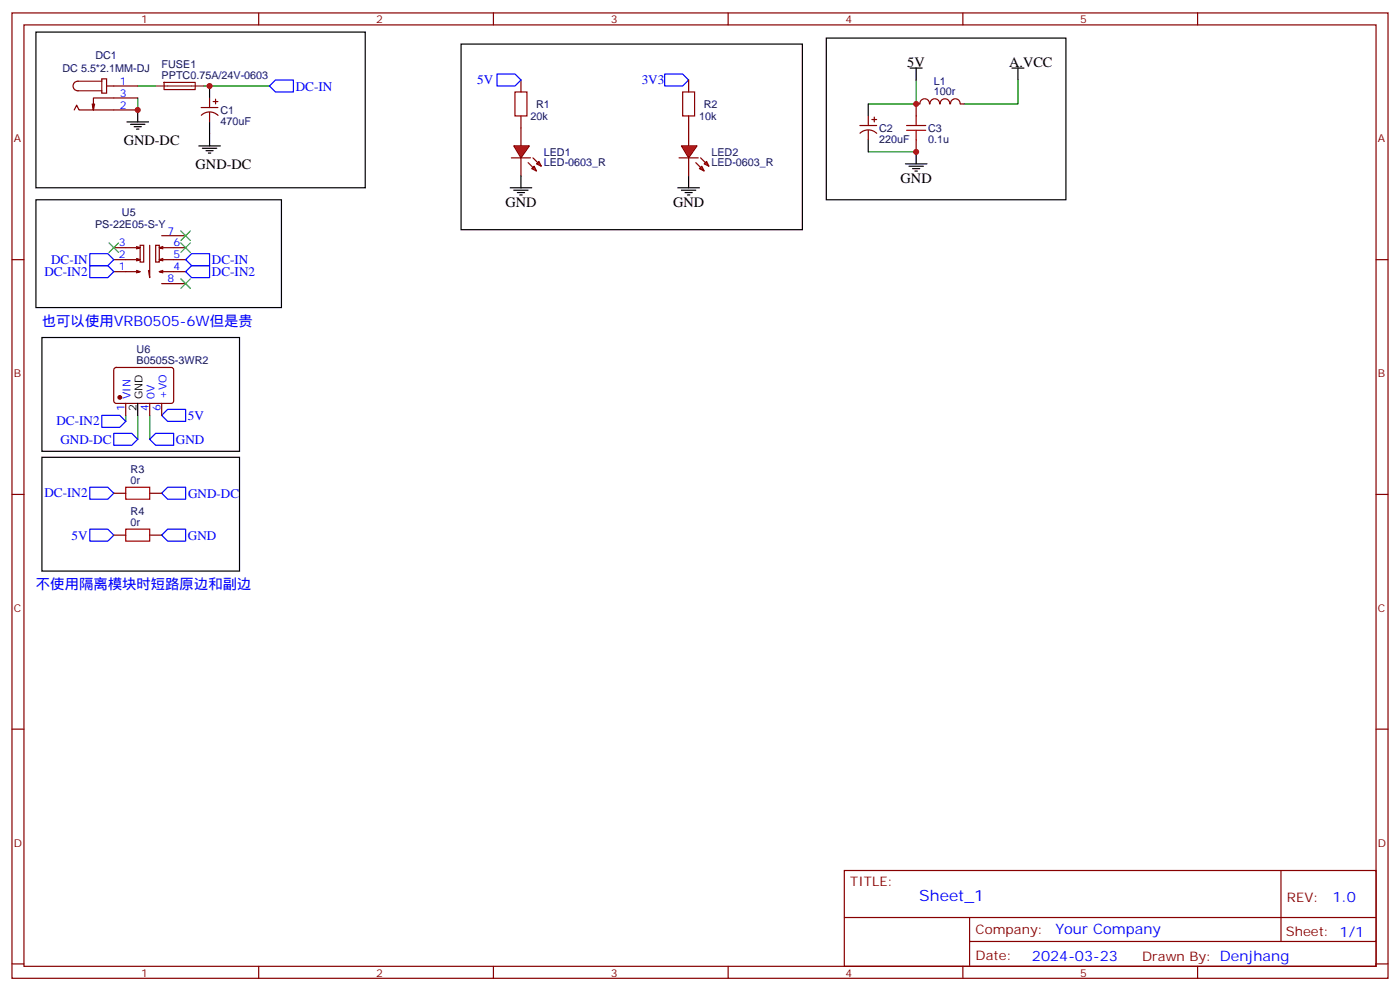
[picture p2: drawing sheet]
<svg xmlns="http://www.w3.org/2000/svg" width="412mm" height="292mm" viewBox="0 0 412 292" stroke-linecap="round" stroke-linejoin="round" font-family="sans-serif">
<g fill="none" stroke="#870000" stroke-width=".35">
<path d="M3.5 3.8h405.4v284.3h-405.4zM7.1 7.3h398.2v277.3h-398.2zM76.2 3.8v3.5M145.3 3.8v3.5M214.5 3.8v3.5M283.6 3.8v3.5M352.8 3.8v3.5M48.3 24.3h9.2v2.1h-9.1zM59.3 31.7h4.9M59.3 34a3.5 3.5 0 0 1 4.9 0M61.7 28.9v2.8M61.7 33.1v2.8"/>
<path d="M62.8 29.9h1.4M63.5 29.2v1.4M3.5 76.5h3.6M405.3 76.5h3.6M33.7 108.4l.5-.2 16.5 .1 .5 .6-.1 9.5-.7 .4-16.5-.1-.4-.6v-9.2zM37 118.8v3.5M44.1 118.8v3.5M47.6 118.8v3.5M3.5 145.6h3.6M405.3 145.6h3.6M3.5 214.8h3.6M405.3 214.8h3.6"/>
<path d="M248.7 256.4h156.6v28.2h-156.6zM377.3 256.4v20.9M248.7 270.2h156.5M285.6 277.3h119.6M285.6 270.2v14.2M3.5 283.9h3.6M76.2 284.6v3.5M145.3 284.6v3.5M214.5 284.6v3.5M283.6 284.6v3.5M352.8 284.6v3.5M405.3 283.9h3.6"/>
</g>
<path d="M81.1 23.6h5.3v3.5h-5.3l-1.7-1.8zM30 122.3h5.3l1.7 1.8-1.7 1.8h-5.3zM33.5 127.6h5.3l1.8 1.8-1.8 1.8h-5.3zM44.1 129.4l1.8-1.8h5.3v3.6h-5.3zM47.6 122.3l1.8-1.7h5.3v3.5h-5.3z" fill="none" stroke="#00f" stroke-width=".35"/>
<path d="M40.6 25.3h5.3M40.6 28.9v3.5M60 25.3h19.4M37 122.3v1.8M40.6 122.3v7.1M44.1 122.3v7.1" fill="none" stroke="#008700" stroke-width=".35"/>
<circle cx="35.3" cy="117.1" r=".53" fill="#870000" stroke="#870000" stroke-width=".35"/>
<g fill="none" stroke="#000" stroke-width=".35">
<path d="M10.6 9.5h97v45.8h-97zM37.4 35.9h6.3M38.5 36.6h4.2M39.5 37.3h2.1M40.2 38h.7M40.6 32.4v3.5M61.7 25.3v3.6M61.7 35.9v7.1M58.6 43h6.3M59.6 43.7h4.3M60.7 44.4h2.1M61.4 45.1h.7"/>
<path d="M12.3 99.4h58.3v33.5h-58.3zM40.6 118.8v3.5"/>
</g>
<path d="M45.9 25.3h14.1" fill="none" stroke="#8c2424" stroke-width=".35"/>
<g fill="#f00" stroke="#870000" stroke-width=".35">
<path d="M151.3 43h4.6l-2.4 3.5z"/>
<path d="M150.6 46.5h5.7z"/>
</g>
<g fill="#870000" stroke="#870000" stroke-width=".35">
<path d="M157 46.5l1.4 1.4z"/>
<path d="M155.6 47.9l1.4 1.4z"/>
</g>
<g fill="#f00" stroke="#870000" stroke-width=".35">
<path d="M158 48.3l.7-.7 .8 1.4z"/>
<path d="M156.6 49.7l.7-.7 .7 1.4z"/>
</g>
<path d="M153.5 23.6v3.5M153.5 34.1v8.9M202.8 23.6v3.5M202.8 34.1v3.6M153.5 46.5v5.3" fill="none" stroke="#870000" stroke-width=".35"/>
<path d="M150.3 55.3h6.3M151.3 56h4.3M152.4 56.7h2.1M153.1 57.4h.7M153.5 51.8v3.5M199.7 55.3h6.3M200.7 56h4.3M201.8 56.7h2.1M202.5 57.4h.7M202.8 51.8v3.5" fill="none" stroke="#000" stroke-width=".35"/>
<path d="M151.7 27.1h3.5v7h-3.5zM201.1 27.1h3.5v7h-3.5z" fill="none" stroke="#a10000" stroke-width=".35"/>
<path d="M146.4 21.8h5.3l1.8 1.8-1.8 1.7h-5.3zM195.8 21.8h5.3l1.7 1.8-1.7 1.7h-5.3z" fill="none" stroke="#00f" stroke-width=".35"/>
<g fill="#f00" stroke="#870000" stroke-width=".35">
<path d="M200.7 43h4.6l-2.5 3.5z"/>
<path d="M200 46.5h5.7z"/>
</g>
<g fill="#870000" stroke="#870000" stroke-width=".35">
<path d="M206.4 46.5l1.4 1.4z"/>
<path d="M205 47.9l1.4 1.4z"/>
</g>
<g fill="#f00" stroke="#870000" stroke-width=".35">
<path d="M207.4 48.3l.7-.7 .7 1.4z"/>
<path d="M206 49.7l.7-.7 .7 1.4z"/>
</g>
<g fill="none" stroke="#870000" stroke-width=".35">
<path d="M21.9 32.4l.7-1.4 .7 1.4h17.3M27.9 30.6l-.4 1.8M30 23.2h1.4v4.2h-1.4zM30 23.9h-7.1a1.41 1.41 0 0 0-1.4 1.4 1.41 1.41 0 0 0 1.4 1.4h7.1M31.4 25.3h9.2M40.6 28.9h-13.1v3.5l-.3-1.8M202.8 37.7v5.3M253.3 37h4.9M253.3 39.2a3.5 3.5 0 0 1 4.9 .1M255.8 34.1v2.9M255.8 38.4v2.8M256.8 35.2h1.4"/>
<path d="M257.5 34.5v1.4M270.9 30.6h-1v3.5M271 30.6a1.41 1.41 0 0 1 1.4-1.5 1.41 1.41 0 0 1 1.4 1.5M274 30.6a1.41 1.41 0 0 1 1.4-1.5 1.41 1.41 0 0 1 1.4 1.5M277 30.6a1.41 1.41 0 0 1 1.4-1.5 1.41 1.41 0 0 1 1.4 1.5M280 30.6a1.41 1.41 0 0 1 1.4-1.5 1.41 1.41 0 0 1 1.4 1.5M282.9 30.6h1.1M202.8 46.5v5.3M269.9 41.2v3.5M33.5 73h7.8l-1.1 .3M33.5 76.5h7.8l-1.1 .3M40.2 72.6l1.1 .4"/>
<path d="M40.2 76.1l1.1 .4M40.2 79.7l1.1 .3M41.3 72.2h1v5h-1zM44.1 72.2v9.6l-.4-2.1M45.9 72.2h1v5h-1zM47.6 69.4h7.1M48 72.6l-1.1 .4M48 76.1l-1.1 .4M48 79.7l-1.1 .3M54.7 73h-7.8l1.1 .3M54.7 76.5h-7.8l1.1 .3M33.5 80h7.8l-1.1 .4"/>
<path d="M47.6 83.5h7.1M54.7 80h-7.8l1.1 .4M33.5 145.3h3.5M33.5 157.6h3.5M44.1 145.3h3.5M44.1 157.6h3.5"/>
</g>
<path d="M32.1 71.5l2.8 2.9M34.9 71.5l-2.8 2.9M53.3 68l2.8 2.8M53.3 71.5l2.8 2.9M56.1 68l-2.8 2.8M56.1 71.5l-2.8 2.9M53.3 82.1l2.8 2.8M56.1 82.1l-2.8 2.8" fill="none" stroke="#3c3" stroke-width=".35"/>
<path d="M26.5 74.7h5.2l1.8 1.8-1.8 1.7h-5.2zM26.5 78.2h5.2l1.8 1.8-1.8 1.8h-5.2zM54.7 76.5l1.7-1.8h5.3v3.5h-5.3zM56.4 78.2h5.3v3.6h-5.3l-1.7-1.8zM26.5 143.5h5.2l1.8 1.8-1.8 1.7h-5.2zM26.5 155.9h5.2l1.8 1.7-1.8 1.8h-5.2zM47.6 157.6l1.8-1.7h5.3v3.5h-5.3zM49.4 143.5h5.3v3.5h-5.3l-1.8-1.7z" fill="none" stroke="#00f" stroke-width=".35"/>
<g fill="none" stroke="#000" stroke-width=".35">
<path d="M135.8 13h100.6v54.7h-100.6zM243.4 11.2h70.6v47.6h-70.6zM255.8 30.6v3.5M268.1 20h3.5M269.9 20v3.6M298.1 20h3.5M299.9 20v3.6M10.6 58.8h72.3v31.8h-72.3zM255.8 41.2v3.5M266.7 48.3h6.3M267.8 49h4.2M268.8 49.7h2.1"/>
<path d="M269.5 50.4h.7M269.9 44.7v3.6M12.3 134.7h58.3v33.5h-58.3z"/>
</g>
<path d="M269.9 23.6v7h-14.1M299.9 23.6v7h-15.9M255.8 44.7h14.1" fill="none" stroke="#008700" stroke-width=".35"/>
<path d="M267.1 38.4h5.6M267.1 37h5.6M269.9 34.1v2.9M269.9 38.4v2.8M37 143.5h7.1v3.5h-7.1zM37 155.9h7.1v3.5h-7.1z" fill="none" stroke="#a10000" stroke-width=".35"/>
<g fill="#c00">
<circle cx="61.7" cy="25.3" r=".88"/>
<circle cx="269.9" cy="30.6" r=".88"/>
<circle cx="269.9" cy="44.7" r=".88"/>
<circle cx="40.6" cy="32.4" r=".88"/>
</g>
<text font-size="4.6" fill="#00f" x="270.8" y="265.4">Sheet_1</text>
<g font-size="4.2">
<text x="267.3" y="19.7">5V</text>
<text x="297.2" y="19.7">A.VCC</text>
<text x="36.5" y="42.6">GND-DC</text>
<text x="57.6" y="49.7">GND-DC</text>
<text x="265.3" y="53.9">GND</text>
<text x="148.9" y="61">GND</text>
<text x="198.3" y="61">GND</text>
</g>
<g font-size="4.2" fill="#00f">
<text x="12.3" y="95.9">也可以使用VRB0505-6W但是贵</text>
<text x="10.6" y="173.5">不使用隔离模块时短路原边和副边</text>
<text x="392.5" y="265.7">1.0</text>
<text x="310.9" y="275.2">Your Company</text>
<text x="304" y="283">2024-03-23</text>
</g>
<g font-size="3.9" fill="#00f">
<text x="87.1" y="26.7">DC-IN</text>
<text x="140.5" y="24.8">5V</text>
<text x="189" y="24.8">3V3</text>
<text x="15.1" y="77.8">DC-IN</text>
<text x="62.4" y="77.8">DC-IN</text>
<text x="13.1" y="81.2">DC-IN2</text>
<text x="62.4" y="81.2">DC-IN2</text>
<text x="16.6" y="125.3">DC-IN2</text>
<text x="55.4" y="123.7">5V</text>
<text x="17.8" y="130.7">GND-DC</text>
<text x="51.8" y="130.8">GND</text>
<text x="13.1" y="146.5">DC-IN2</text>
<text x="55.4" y="146.6">GND-DC</text>
<text x="21" y="159">5V</text>
<text x="55.4" y="159">GND</text>
</g>
<g font-size="3.9" fill="#800">
<text x="250.5" y="261">TITLE:</text>
<text x="379.1" y="265.7">REV:</text>
<text x="287.4" y="275.2">Company:</text>
<text x="378.7" y="275.8">Sheet: 1/1</text>
<text x="287.4" y="282.9">Date:</text>
<text x="336.4" y="282.9">Drawn By: Denjhang</text>
</g>
<g font-size="3.2" fill="#800">
<text x="41.6" y="6.8">1</text>
<text x="110.8" y="6.8">2</text>
<text x="179.9" y="6.8">3</text>
<text x="249.1" y="6.8">4</text>
<text x="318.2" y="6.8">5</text>
<text x="4.1" y="41.9">A</text>
<text x="405.9" y="41.9">A</text>
<text x="4.1" y="111.1">B</text>
<text x="405.9" y="111.1">B</text>
<text x="4.1" y="180.2">C</text>
<text x="405.9" y="180.2">C</text>
<text x="4.1" y="249.3">D</text>
<text x="405.9" y="249.3">D</text>
<text x="41.6" y="287.6">1</text>
<text x="110.8" y="287.6">2</text>
<text x="179.9" y="287.6">3</text>
<text x="249.1" y="287.6">4</text>
<text x="318.2" y="287.6">5</text>
</g>
<g font-size="3.2" fill="#000080">
<text x="28.1" y="17.4">DC1</text>
<text x="18.4" y="21.2">DC 5.5*2.1MM-DJ</text>
<text x="47.6" y="23.2">PPTC0.75A/24V-0603</text>
<text x="47.6" y="20">FUSE1</text>
<text x="275" y="28">100r</text>
<text x="275" y="24.9">L1</text>
<text x="64.9" y="33.5">C1</text>
<text x="156.3" y="35.3">20k</text>
<text x="157.9" y="31.8">R1</text>
<text x="205.9" y="35.3">10k</text>
<text x="207.3" y="31.8">R2</text>
<text x="64.9" y="36.7">470uF</text>
<text x="258.9" y="42">220uF</text>
<text x="258.9" y="38.8">C2</text>
<text x="273.4" y="42">0.1u</text>
<text x="273.4" y="38.8">C3</text>
<text x="160.2" y="45.9">LED1</text>
<text x="209.5" y="45.9">LED2</text>
<text x="160.2" y="49">LED-0603_R</text>
<text x="209.5" y="49">LED-0603_R</text>
<text x="35.9" y="63.5">U5</text>
<text x="28" y="67">PS-22E05-S-Y</text>
<text x="40.2" y="107.2">B0505S-3WR2</text>
<text x="40.2" y="104">U6</text>
<text x="38.5" y="142.5">0r</text>
<text x="38.5" y="139.3">R3</text>
<text x="38.5" y="154.8">0r</text>
<text x="38.5" y="151.7">R4</text>
</g>
<g font-size="3.2" fill="#00f">
<text x="35.3" y="25">1</text>
<text x="35.3" y="28.5">3</text>
<text x="35.3" y="32">2</text>
<text x="49.4" y="69.1">7</text>
<text x="35" y="76.1">2</text>
<text x="35" y="72.6">3</text>
<text x="51.2" y="76.1">5</text>
<text x="51.2" y="72.6">6</text>
<text x="35" y="79.7">1</text>
<text x="49.4" y="83.2">8</text>
<text x="51.2" y="79.7">4</text>
<text x="38.5" y="117.5" transform="rotate(-90 38.5 117.5)">VIN</text>
<text x="45.5" y="117.5" transform="rotate(-90 45.5 117.5)">0V</text>
<text x="49" y="117.5" transform="rotate(-90 49 117.5)">+VO</text>
<text x="36.7" y="121" transform="rotate(-90 36.7 121)">1</text>
<text x="43.7" y="121" transform="rotate(-90 43.7 121)">4</text>
<text x="47.3" y="121" transform="rotate(-90 47.3 121)">6</text>
</g>
<g font-size="3.2">
<text x="42" y="117.5" transform="rotate(-90 42 117.5)">GND</text>
<text x="40.2" y="121" transform="rotate(-90 40.2 121)">2</text>
</g>
</svg>
